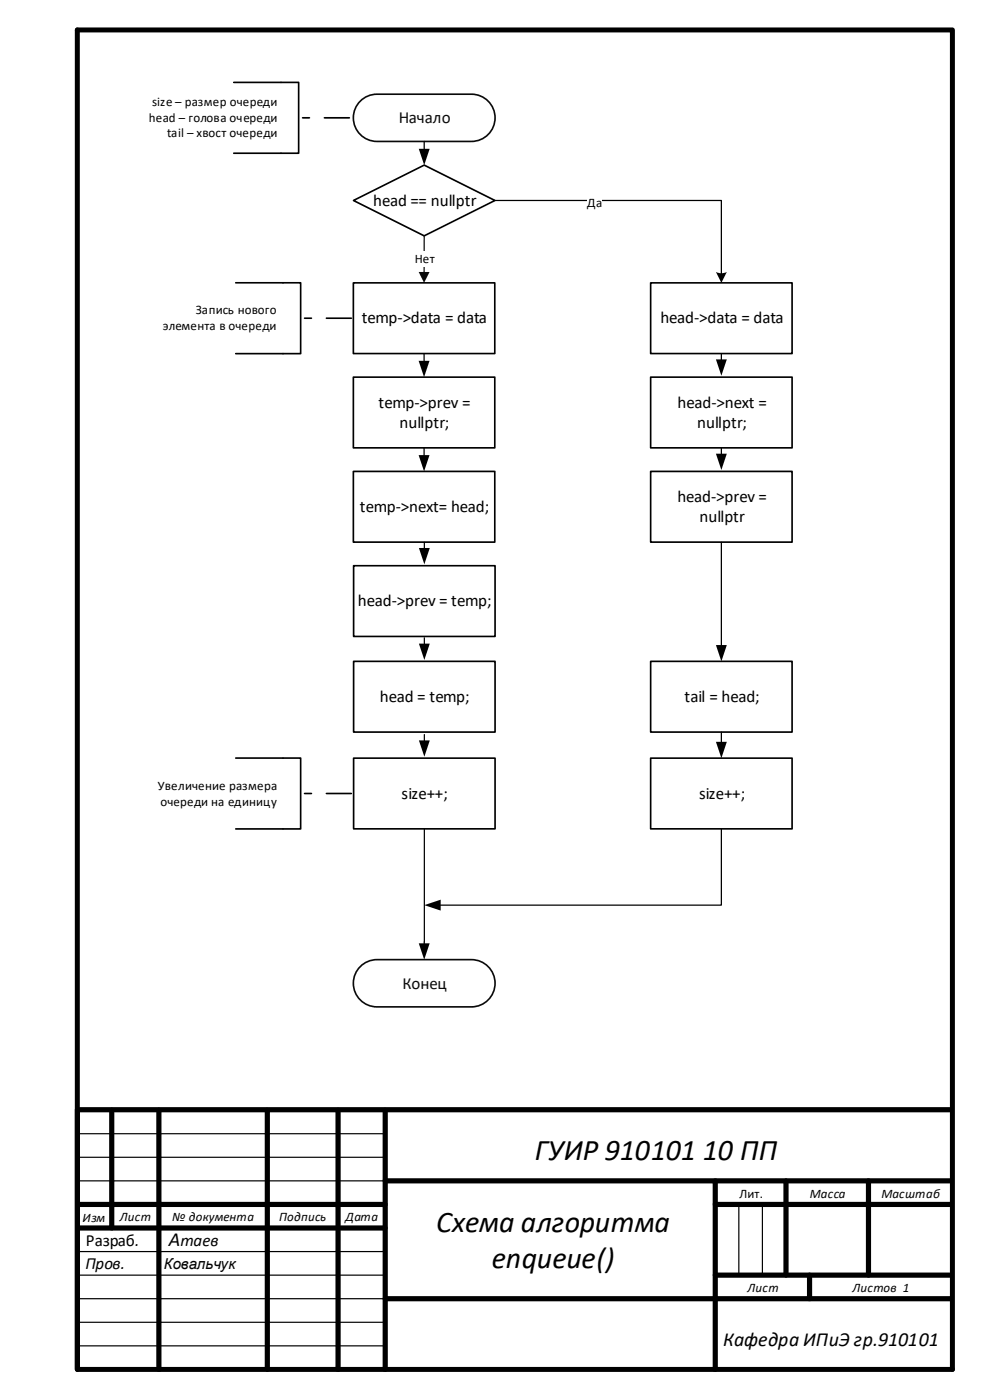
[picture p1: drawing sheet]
<svg xmlns="http://www.w3.org/2000/svg" width="210mm" height="297mm" viewBox="0 0 210 297" stroke-linecap="round" stroke-linejoin="round" font-family="sans-serif">
<path d="M90 175.8v24.6" fill="none" stroke="#000" stroke-width=".26"/>
<path d="M88.8 200.1h2.3l-1.1 3.5z" fill="#000"/>
<g fill="none" stroke="#000" stroke-width="1.1">
<path d="M16.4 6.4h185.6v284.1h-185.6zM23.7 235.5v25M33.7 235.5v55M56.7 235.5v55M71.7 235.5v55M81.7 235.5v55M201.7 235.4h-185.3v55.1M16.7 255.5h65M81.7 250.5h120M151.7 250.5v40M151.7 255.5h50M166.7 250.5v20"/>
<path d="M184.2 250.5v20M16.7 260.5h65M81.7 275.5h120M151.7 270.5h50M171.7 270.5v5"/>
</g>
<path d="M16.7 240.5h65M16.7 245.5h65M16.7 250.5h65M156.7 255.5v15M161.7 255.5v15M16.7 265.5h65M16.7 270.5h65M16.7 275.5h65.1M16.7 280.5h65M16.7 285.5h65" fill="none" stroke="#000" stroke-width=".25"/>
<path d="M76.7 21.2a5 5 0 0 1 3.3-1.2h20a5 5 0 0 1 5 5 5 5 0 0 1-5 5h-20a5 5 0 0 1-4.8-3.3 5 5 0 0 1 1.5-5.5z" fill-rule="evenodd" fill="#fff"/>
<path d="M76.7 21.2a5 5 0 0 1 3.3-1.2h20a5 5 0 0 1 5 5 5 5 0 0 1-5 5h-20a5 5 0 0 1-4.8-3.3 5 5 0 0 1 1.5-5.5z" fill="none" stroke="#0c0c0c" stroke-width=".35"/>
<path d="M76.7 204.7a5 5 0 0 1 3.3-1.1h20a5 5 0 0 1 5 5 5 5 0 0 1-5 5h-20a5 5 0 0 1-4.8-3.3 5 5 0 0 1 1.5-5.6z" fill-rule="evenodd" fill="#fff"/>
<path d="M76.7 204.7a5 5 0 0 1 3.3-1.1h20a5 5 0 0 1 5 5 5 5 0 0 1-5 5h-20a5 5 0 0 1-4.8-3.3 5 5 0 0 1 1.5-5.6z" fill="none" stroke="#0c0c0c" stroke-width=".35"/>
<path d="M75 42.5l15-7.5 15 7.5-15 7.5z" fill-rule="evenodd" fill="#fff"/>
<path d="M49.6 17.5h13.7v15h-13.7M75 42.5l15-7.5 15 7.5-15 7.5z" fill="none" stroke="#000" stroke-width=".35"/>
<path d="M90 30v1.9M105 42.5h48v15.8" fill="none" stroke="#000" stroke-width=".26"/>
<g fill="#000">
<path d="M88.8 31.6h2.3l-1.1 3.4z"/>
<path d="M151.8 57.7a2.58 2.58 0 0 0 2.4 0l-1.2 2.3z" fill-rule="evenodd"/>
</g>
<path d="M74.1 25h-9.9" fill="none" stroke="#000" stroke-width=".35" stroke-dasharray="5.3 3.2"/>
<path d="M124.4 41.3h3.2v3.4h-3.2z" fill-rule="evenodd" fill="#fff"/>
<path d="M90 50l-.1 8" fill="none" stroke="#0c0c0c" stroke-width=".26"/>
<path d="M88.8 57.7h2.3l-1.2 2.3z" fill="#0c0c0c"/>
<g fill="#fff">
<path d="M87.9 53.3h4.2v3.4h-4.2z" fill-rule="evenodd"/>
<path d="M74.9 60h30v15h-30z" fill-rule="evenodd"/>
</g>
<path d="M74.9 60h30v15h-30z" fill="none" stroke="#000" stroke-width=".35"/>
<path d="M89.9 75v1.8" fill="none" stroke="#000" stroke-width=".26"/>
<path d="M88.8 76.5h2.3l-1.2 3.5z" fill="#000"/>
<path d="M74.9 80h30v15h-30z" fill-rule="evenodd" fill="#fff"/>
<path d="M74.9 80h30v15h-30z" fill="none" stroke="#000" stroke-width=".35"/>
<path d="M74.9 100h30v15h-30z" fill-rule="evenodd" fill="#fff"/>
<path d="M74.9 100h30v15h-30z" fill="none" stroke="#000" stroke-width=".35"/>
<path d="M89.9 95v1.8" fill="none" stroke="#000" stroke-width=".26"/>
<path d="M88.8 96.5h2.3l-1.2 3.5z" fill="#000"/>
<path d="M138 60h30v15h-30z" fill-rule="evenodd" fill="#fff"/>
<path d="M138 60h30v15h-30z" fill="none" stroke="#000" stroke-width=".35"/>
<path d="M153 75v1.5" fill="none" stroke="#000" stroke-width=".26"/>
<path d="M151.8 76.2h2.4l-1.2 3.5z" fill="#000"/>
<path d="M138 80h30v15h-30z" fill-rule="evenodd" fill="#fff"/>
<path d="M138 80h30v15h-30z" fill="none" stroke="#000" stroke-width=".35"/>
<path d="M153 95v1.5" fill="none" stroke="#000" stroke-width=".26"/>
<path d="M151.8 96.2h2.4l-1.2 3.5z" fill="#000"/>
<path d="M138 100h30v15h-30z" fill-rule="evenodd" fill="#fff"/>
<path d="M138 100h30v15h-30z" fill="none" stroke="#000" stroke-width=".35"/>
<path d="M153 115v22.1" fill="none" stroke="#000" stroke-width=".26"/>
<path d="M151.8 136.8h2.4l-1.2 3.5z" fill="#000"/>
<path d="M138 140.3h30v15h-30z" fill-rule="evenodd" fill="#fff"/>
<path d="M138 140.3h30v15h-30z" fill="none" stroke="#000" stroke-width=".35"/>
<path d="M153 155.3v2.3" fill="none" stroke="#000" stroke-width=".26"/>
<path d="M151.8 157.4h2.4l-1.2 3.4z" fill="#000"/>
<path d="M138 160.8h30v15h-30z" fill-rule="evenodd" fill="#fff"/>
<path d="M138 160.8h30v15h-30z" fill="none" stroke="#000" stroke-width=".35"/>
<path d="M90 115v1.5" fill="none" stroke="#000" stroke-width=".26"/>
<path d="M88.8 116.2h2.4l-1.2 3.5z" fill="#000"/>
<path d="M75 120h30v15h-30z" fill-rule="evenodd" fill="#fff"/>
<path d="M75 120h30v15h-30z" fill="none" stroke="#000" stroke-width=".35"/>
<path d="M90 135.3v1.5" fill="none" stroke="#000" stroke-width=".26"/>
<path d="M88.8 136.5h2.4l-1.2 3.5z" fill="#000"/>
<path d="M75 140.3h30v15h-30z" fill-rule="evenodd" fill="#fff"/>
<path d="M75 140.3h30v15h-30z" fill="none" stroke="#000" stroke-width=".35"/>
<path d="M90 155.8v1.5" fill="none" stroke="#000" stroke-width=".26"/>
<path d="M88.8 157.1h2.4l-1.2 3.4z" fill="#000"/>
<path d="M75 160.8h30v15h-30z" fill-rule="evenodd" fill="#fff"/>
<path d="M50 60h13.8v15h-13.8M50 160.8h13.8v15h-13.8M75 160.8h30v15h-30z" fill="none" stroke="#000" stroke-width=".35"/>
<path d="M153 175.8v16.2h-59.8" fill="none" stroke="#000" stroke-width=".26"/>
<path d="M90 192l3.5-1.2v2.4z" fill="#000"/>
<path d="M74.5 67.5h-9.9M74.5 168.3h-9.9" fill="none" stroke="#000" stroke-width=".35" stroke-dasharray="5.3 3.2"/>
<g font-size="6.4">
<text x="113.4" y="246.1">ГУИР 910101</text>
<text x="149.1" y="246.1">10 ПП</text>
<text x="92.5" y="261.3">Схема алгоритма</text>
</g>
<text font-size="6.3" x="104.3" y="268.9">enqueue()</text>
<g font-size="4.2">
<text x="35.8" y="264.4">А</text>
<text x="153.4" y="285.5">Кафедра ИПиЭ гр.910101</text>
</g>
<g font-size="3.6" fill="#0c0c0c">
<text x="84.6" y="26.1">Начало</text>
<text x="85.4" y="209.8">Конец</text>
</g>
<g font-size="3.6">
<text x="79.1" y="43.6">head == nullptr</text>
<text x="76.7" y="68.6">temp-&gt;data = data</text>
<text x="140.1" y="68.6">head-&gt;data = data</text>
<text x="80.3" y="86.5">temp-&gt;prev =</text>
<text x="143.7" y="86.5">head-&gt;next =</text>
<text x="84.8" y="90.7">nullptr;</text>
<text x="147.9" y="90.7">nullptr;</text>
<text x="143.7" y="106.5">head-&gt;prev =</text>
<text x="76.3" y="108.6">temp-&gt;next= head;</text>
<text x="148.4" y="110.8">nullptr</text>
<text x="75.9" y="128.6">head-&gt;prev = temp;</text>
<text x="80.6" y="148.9">head = temp;</text>
<text x="145.2" y="148.9">tail = head;</text>
<text x="85.2" y="169.5">size++;</text>
<text x="148.3" y="169.5">size++;</text>
<text x="18.1" y="269.2">Пров.</text>
<text x="18.2" y="264.2">Разраб.</text>
<text x="38.3" y="264.4">таев</text>
</g>
<text font-size="3.2" x="34.7" y="269.2">Ковальчук</text>
<g font-size="2.8">
<text x="32.3" y="22.4">size – размер очереди</text>
<text x="31.5" y="25.8">head – голова очереди</text>
<text x="35.4" y="29.2">tail – хвост очереди</text>
<text x="124.5" y="43.9">Да</text>
<text x="88" y="55.9">Нет</text>
<text x="34.5" y="70.1">элемента в очереди</text>
<text x="41.6" y="66.7">Запись нового</text>
<text x="33.5" y="167.6">Увеличение размера</text>
<text x="34" y="171">очереди на единицу</text>
<text x="156.8" y="254">Лит.</text>
<text x="171.8" y="254">Масса</text>
<text x="186.9" y="254">Масштаб</text>
<text x="17.5" y="259.2">Изм</text>
<text x="25.4" y="259">Лист</text>
<text x="40" y="259">документа</text>
<text x="59.2" y="259">Подпись</text>
<text x="73.3" y="259">Дата</text>
<text x="158.6" y="274">Лист</text>
<text x="180.8" y="274">Листов 1</text>
</g>
</svg>
